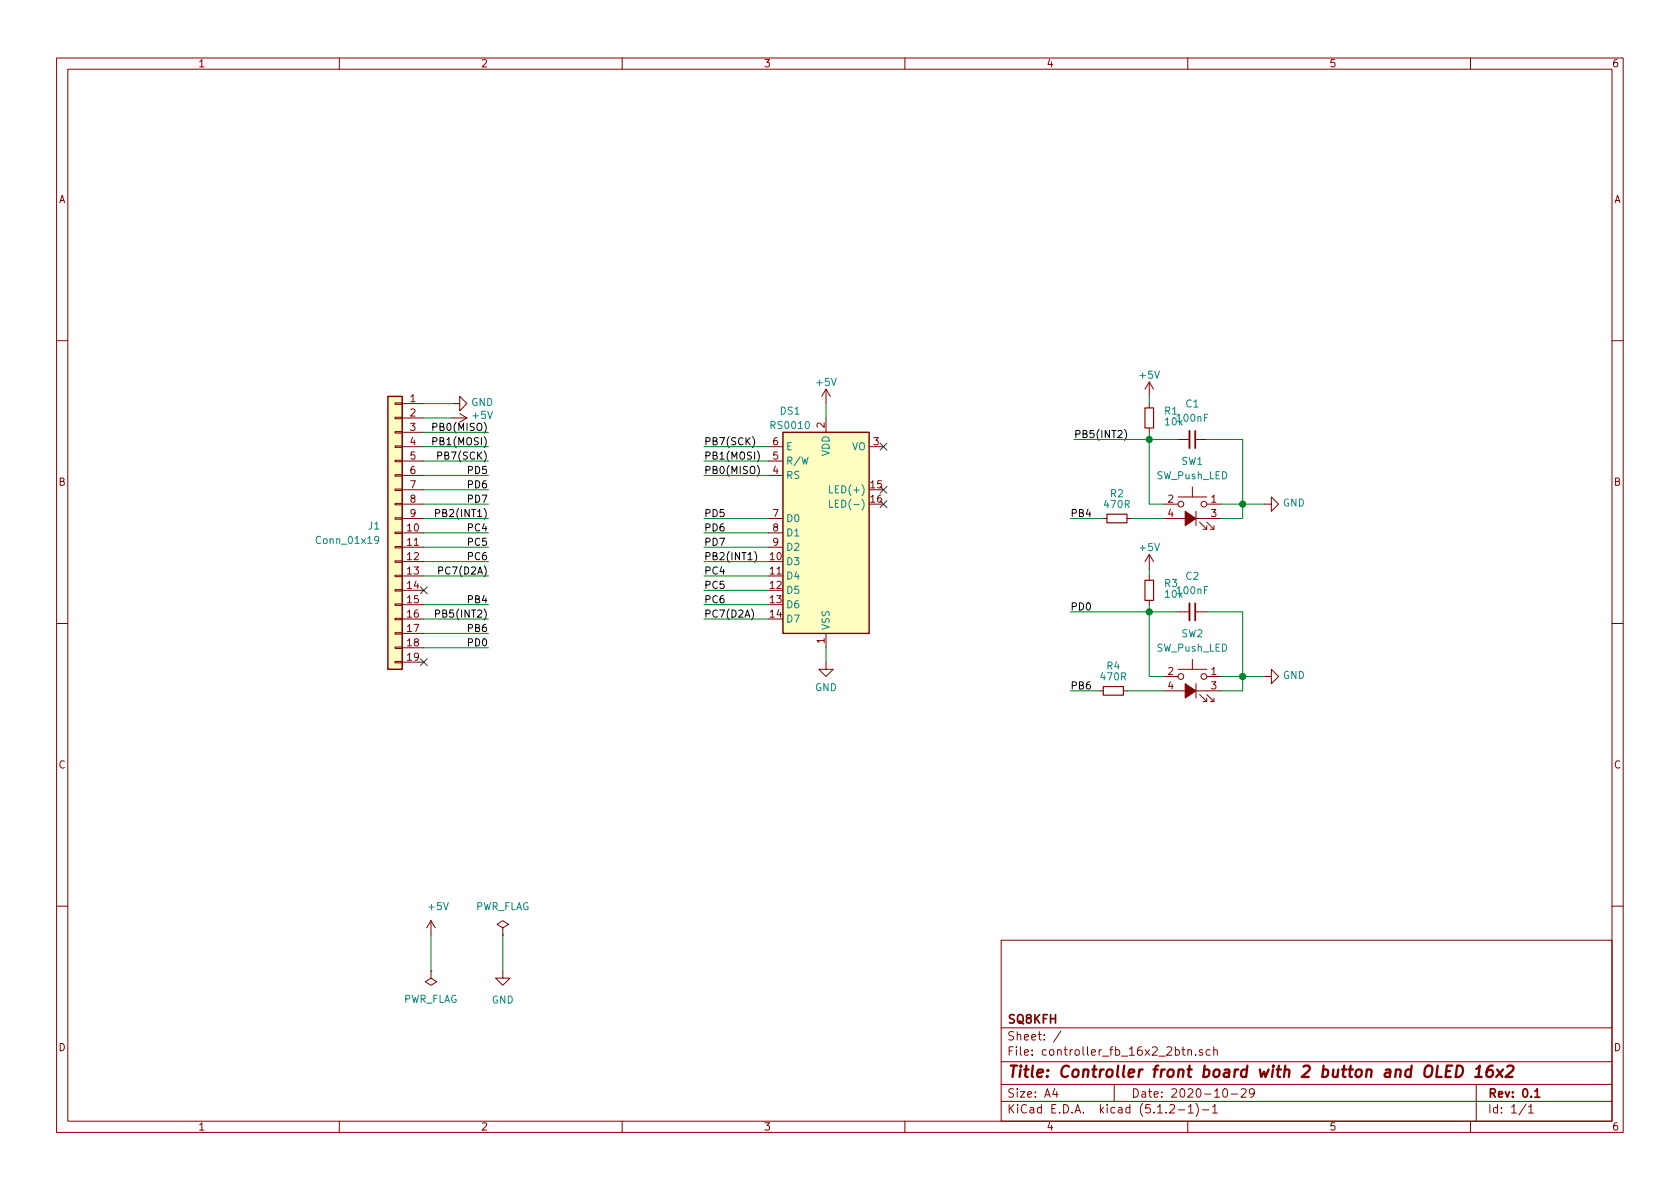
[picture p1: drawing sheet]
EESchema Schematic File Version 4
LIBS:controller_fb_16x2_2btn-cache
EELAYER 29 0
EELAYER END
$Descr A4 11693 8268
encoding utf-8
Sheet 1 1
Title "Controller front board with 2 button and OLED 16x2"
Date "2020-10-29"
Rev "0.1"
Comp "SQ8KFH"
Comment1 ""
Comment2 ""
Comment3 ""
Comment4 ""
$EndDescr
$Comp
L power:GND #PWR02
U 1 1
P 3150 2800
F 0 "#PWR02" H 3150 2550 50  0001 C CNN
F 1 "GND" V 3155 2672 50  0000 R CNN
F 2 "" H 3150 2800 50  0001 C CNN
F 3 "" H 3150 2800 50  0001 C CNN
	1    3150 2800
	0    -1   -1   0   
$EndComp
$Comp
L power:+5V #PWR04
U 1 1
P 3150 2900
F 0 "#PWR04" H 3150 2750 50  0001 C CNN
F 1 "+5V" V 3165 3028 50  0000 L CNN
F 2 "" H 3150 2900 50  0001 C CNN
F 3 "" H 3150 2900 50  0001 C CNN
	1    3150 2900
	0    1    -1   0   
$EndComp
Wire Wire Line
	2950 2900 3150 2900
Wire Wire Line
	3150 2800 2950 2800
$Comp
L Connector_Generic:Conn_01x19 J1
U 1 1
P 2750 3700
F 0 "J1" H 2850 3750 50  0000 L CNN
F 1 "Conn_01x19" H 2850 3650 50  0000 L CNN
F 2 "Connector_PinHeader_2.54mm:PinHeader_1x19_P2.54mm_Vertical_SMD_Pin1Right" H 2750 3700 50  0001 C CNN
F 3 "~" H 2750 3700 50  0001 C CNN
	1    2750 3700
	-1   0    0    -1  
$EndComp
Text Label 3400 4400 2    50   ~ 0
PB6
Text Label 3400 3000 2    50   ~ 0
PB0(MISO)
Text Label 3400 3100 2    50   ~ 0
PB1(MOSI)
Text Label 3400 3200 2    50   ~ 0
PB7(SCK)
Text Label 3400 4500 2    50   ~ 0
PD0
Text Label 3400 4300 2    50   ~ 0
PB5(INT2)
Text Label 3400 4000 2    50   ~ 0
PC7(D2A)
Text Label 3400 4200 2    50   ~ 0
PB4
Text Label 3400 3900 2    50   ~ 0
PC6
Text Label 3400 3800 2    50   ~ 0
PC5
Text Label 3400 3700 2    50   ~ 0
PC4
Text Label 3400 3600 2    50   ~ 0
PB2(INT1)
Text Label 3400 3500 2    50   ~ 0
PD7
Text Label 3400 3400 2    50   ~ 0
PD6
Text Label 3400 3300 2    50   ~ 0
PD5
Wire Wire Line
	3400 4500 2950 4500
Wire Wire Line
	2950 3000 3400 3000
Wire Wire Line
	2950 3100 3400 3100
Wire Wire Line
	3400 3200 2950 3200
Wire Wire Line
	2950 3300 3400 3300
Wire Wire Line
	3400 3400 2950 3400
Wire Wire Line
	2950 3500 3400 3500
Wire Wire Line
	3400 3600 2950 3600
Wire Wire Line
	2950 3700 3400 3700
Wire Wire Line
	3400 3800 2950 3800
Wire Wire Line
	2950 3900 3400 3900
Wire Wire Line
	3400 4000 2950 4000
Wire Wire Line
	3400 4200 2950 4200
Wire Wire Line
	2950 4300 3400 4300
Wire Wire Line
	3400 4400 2950 4400
$Comp
L Display_Character:WC1602A DS1
U 1 1
P 5750 3700
F 0 "DS1" H 5500 4550 50  0000 C CNN
F 1 "RS0010" H 5500 4450 50  0000 C CNN
F 2 "kfhlib:REC001602A" H 5750 2800 50  0001 C CIN
F 3 "http://www.wincomlcd.com/pdf/WC1602A-SFYLYHTC06.pdf" H 6450 3700 50  0001 C CNN
	1    5750 3700
	1    0    0    -1  
$EndComp
$Comp
L Switch:SW_Push_LED SW1
U 1 1
P 8300 3600
F 0 "SW1" H 8300 4000 50  0000 C CNN
F 1 "SW_Push_LED" H 8300 3900 50  0000 C CNN
F 2 "kfhlib:SW_PUSH_HIGHLY_KS01-BL" H 8300 3900 50  0001 C CNN
F 3 "~" H 8300 3900 50  0001 C CNN
	1    8300 3600
	-1   0    0    -1  
$EndComp
$Comp
L Switch:SW_Push_LED SW2
U 1 1
P 8300 4800
F 0 "SW2" H 8300 5200 50  0000 C CNN
F 1 "SW_Push_LED" H 8300 5100 50  0000 C CNN
F 2 "kfhlib:SW_PUSH_HIGHLY_KS01-BL" H 8300 5100 50  0001 C CNN
F 3 "~" H 8300 5100 50  0001 C CNN
	1    8300 4800
	-1   0    0    -1  
$EndComp
$Comp
L Device:R_Small R2
U 1 1
P 7775 3600
F 0 "R2" V 7600 3600 50  0000 C CNN
F 1 "470R" V 7675 3600 50  0000 C CNN
F 2 "Resistor_SMD:R_1206_3216Metric_Pad1.42x1.75mm_HandSolder" H 7775 3600 50  0001 C CNN
F 3 "~" H 7775 3600 50  0001 C CNN
	1    7775 3600
	0    1    1    0   
$EndComp
$Comp
L power:GND #PWR07
U 1 1
P 5750 4600
F 0 "#PWR07" H 5750 4350 50  0001 C CNN
F 1 "GND" H 5750 4425 50  0000 C CNN
F 2 "" H 5750 4600 50  0001 C CNN
F 3 "" H 5750 4600 50  0001 C CNN
	1    5750 4600
	1    0    0    -1  
$EndComp
$Comp
L power:+5V #PWR03
U 1 1
P 5750 2800
F 0 "#PWR03" H 5750 2650 50  0001 C CNN
F 1 "+5V" H 5750 2950 50  0000 C CNN
F 2 "" H 5750 2800 50  0001 C CNN
F 3 "" H 5750 2800 50  0001 C CNN
	1    5750 2800
	1    0    0    -1  
$EndComp
Wire Wire Line
	5750 4600 5750 4500
Wire Wire Line
	5750 2900 5750 2800
NoConn ~ 6150 3100
NoConn ~ 6150 3500
NoConn ~ 6150 3400
Text Label 4900 3300 0    50   ~ 0
PB0(MISO)
Text Label 4900 3200 0    50   ~ 0
PB1(MOSI)
Text Label 4900 3100 0    50   ~ 0
PB7(SCK)
Text Label 4900 3600 0    50   ~ 0
PD5
Text Label 4900 3700 0    50   ~ 0
PD6
Text Label 4900 3800 0    50   ~ 0
PD7
Text Label 4900 3900 0    50   ~ 0
PB2(INT1)
Text Label 4900 4000 0    50   ~ 0
PC4
Text Label 4900 4100 0    50   ~ 0
PC5
Text Label 4900 4200 0    50   ~ 0
PC6
Text Label 4900 4300 0    50   ~ 0
PC7(D2A)
Wire Wire Line
	4900 4300 5350 4300
Wire Wire Line
	5350 4200 4900 4200
Wire Wire Line
	4900 4100 5350 4100
Wire Wire Line
	5350 4000 4900 4000
Wire Wire Line
	4900 3900 5350 3900
Wire Wire Line
	5350 3800 4900 3800
Wire Wire Line
	4900 3700 5350 3700
Wire Wire Line
	5350 3600 4900 3600
Wire Wire Line
	5350 3300 4900 3300
Wire Wire Line
	4900 3200 5350 3200
Wire Wire Line
	5350 3100 4900 3100
$Comp
L power:GND #PWR05
U 1 1
P 8800 3500
F 0 "#PWR05" H 8800 3250 50  0001 C CNN
F 1 "GND" V 8805 3372 50  0000 R CNN
F 2 "" H 8800 3500 50  0001 C CNN
F 3 "" H 8800 3500 50  0001 C CNN
	1    8800 3500
	0    -1   -1   0   
$EndComp
$Comp
L power:GND #PWR08
U 1 1
P 8800 4700
F 0 "#PWR08" H 8800 4450 50  0001 C CNN
F 1 "GND" V 8805 4572 50  0000 R CNN
F 2 "" H 8800 4700 50  0001 C CNN
F 3 "" H 8800 4700 50  0001 C CNN
	1    8800 4700
	0    -1   -1   0   
$EndComp
$Comp
L Device:C_Small C1
U 1 1
P 8300 3050
F 0 "C1" V 8050 3050 50  0000 C CNN
F 1 "100nF" V 8150 3050 50  0000 C CNN
F 2 "Capacitor_SMD:C_1206_3216Metric_Pad1.42x1.75mm_HandSolder" H 8300 3050 50  0001 C CNN
F 3 "~" H 8300 3050 50  0001 C CNN
	1    8300 3050
	0    1    1    0   
$EndComp
$Comp
L Device:C_Small C2
U 1 1
P 8300 4250
F 0 "C2" V 8050 4250 50  0000 C CNN
F 1 "100nF" V 8150 4250 50  0000 C CNN
F 2 "Capacitor_SMD:C_1206_3216Metric_Pad1.42x1.75mm_HandSolder" H 8300 4250 50  0001 C CNN
F 3 "~" H 8300 4250 50  0001 C CNN
	1    8300 4250
	0    1    1    0   
$EndComp
$Comp
L Device:R_Small R4
U 1 1
P 7750 4800
F 0 "R4" V 7575 4800 50  0000 C CNN
F 1 "470R" V 7650 4800 50  0000 C CNN
F 2 "Resistor_SMD:R_1206_3216Metric_Pad1.42x1.75mm_HandSolder" H 7750 4800 50  0001 C CNN
F 3 "~" H 7750 4800 50  0001 C CNN
	1    7750 4800
	0    1    1    0   
$EndComp
Text Label 7450 3600 0    50   ~ 0
PB4
Text Label 7475 3050 0    50   ~ 0
PB5(INT2)
Text Label 7450 4800 0    50   ~ 0
PB6
Text Label 7450 4250 0    50   ~ 0
PD0
Wire Wire Line
	7450 4800 7650 4800
Wire Wire Line
	7850 4800 8100 4800
Wire Wire Line
	8500 4800 8650 4800
Wire Wire Line
	8650 4800 8650 4700
Wire Wire Line
	8650 4700 8800 4700
Wire Wire Line
	8500 4700 8650 4700
Connection ~ 8650 4700
Wire Wire Line
	8400 4250 8650 4250
Wire Wire Line
	8650 4250 8650 4700
Wire Wire Line
	8200 4250 8000 4250
Wire Wire Line
	8000 4250 8000 4700
Wire Wire Line
	8000 4700 8100 4700
Connection ~ 8000 4250
Wire Wire Line
	7450 3600 7675 3600
Wire Wire Line
	7875 3600 8100 3600
Wire Wire Line
	8500 3600 8650 3600
Wire Wire Line
	8650 3600 8650 3500
Wire Wire Line
	8650 3500 8800 3500
Wire Wire Line
	8500 3500 8650 3500
Connection ~ 8650 3500
Wire Wire Line
	8400 3050 8650 3050
Wire Wire Line
	8650 3050 8650 3500
Wire Wire Line
	8200 3050 8000 3050
Wire Wire Line
	8000 3050 8000 3500
Wire Wire Line
	8000 3500 8100 3500
$Comp
L Device:R_Small R3
U 1 1
P 8000 4100
F 0 "R3" H 8100 4150 50  0000 L CNN
F 1 "10k" H 8100 4075 50  0000 L CNN
F 2 "Resistor_SMD:R_1206_3216Metric_Pad1.42x1.75mm_HandSolder" H 8000 4100 50  0001 C CNN
F 3 "~" H 8000 4100 50  0001 C CNN
	1    8000 4100
	1    0    0    -1  
$EndComp
$Comp
L Device:R_Small R1
U 1 1
P 8000 2900
F 0 "R1" H 8100 2950 50  0000 L CNN
F 1 "10k" H 8100 2875 50  0000 L CNN
F 2 "Resistor_SMD:R_1206_3216Metric_Pad1.42x1.75mm_HandSolder" H 8000 2900 50  0001 C CNN
F 3 "~" H 8000 2900 50  0001 C CNN
	1    8000 2900
	1    0    0    -1  
$EndComp
Wire Wire Line
	8000 4200 8000 4250
Wire Wire Line
	8000 3000 8000 3050
Connection ~ 8000 3050
Wire Wire Line
	7475 3050 8000 3050
Wire Wire Line
	7450 4250 8000 4250
$Comp
L power:+5V #PWR01
U 1 1
P 8000 2750
F 0 "#PWR01" H 8000 2600 50  0001 C CNN
F 1 "+5V" H 8000 2900 50  0000 C CNN
F 2 "" H 8000 2750 50  0001 C CNN
F 3 "" H 8000 2750 50  0001 C CNN
	1    8000 2750
	1    0    0    -1  
$EndComp
Wire Wire Line
	8000 2750 8000 2800
$Comp
L power:+5V #PWR06
U 1 1
P 8000 3950
F 0 "#PWR06" H 8000 3800 50  0001 C CNN
F 1 "+5V" H 8000 4100 50  0000 C CNN
F 2 "" H 8000 3950 50  0001 C CNN
F 3 "" H 8000 3950 50  0001 C CNN
	1    8000 3950
	1    0    0    -1  
$EndComp
Wire Wire Line
	8000 3950 8000 4000
NoConn ~ 2950 4100
NoConn ~ 2950 4600
$Comp
L power:+5V #PWR0101
U 1 1
P 3000 6500
F 0 "#PWR0101" H 3000 6350 50  0001 C CNN
F 1 "+5V" H 3050 6700 50  0000 C CNN
F 2 "" H 3000 6500 50  0001 C CNN
F 3 "" H 3000 6500 50  0001 C CNN
	1    3000 6500
	1    0    0    -1  
$EndComp
$Comp
L power:GND #PWR0102
U 1 1
P 3500 6750
F 0 "#PWR0102" H 3500 6500 50  0001 C CNN
F 1 "GND" H 3500 6550 50  0000 C CNN
F 2 "" H 3500 6750 50  0001 C CNN
F 3 "" H 3500 6750 50  0001 C CNN
	1    3500 6750
	1    0    0    -1  
$EndComp
$Comp
L power:PWR_FLAG #FLG0101
U 1 1
P 3500 6500
F 0 "#FLG0101" H 3500 6575 50  0001 C CNN
F 1 "PWR_FLAG" H 3500 6700 50  0000 C CNN
F 2 "" H 3500 6500 50  0001 C CNN
F 3 "~" H 3500 6500 50  0001 C CNN
	1    3500 6500
	1    0    0    -1  
$EndComp
$Comp
L power:PWR_FLAG #FLG0102
U 1 1
P 3000 6750
F 0 "#FLG0102" H 3000 6825 50  0001 C CNN
F 1 "PWR_FLAG" H 3000 6950 50  0000 C CNN
F 2 "" H 3000 6750 50  0001 C CNN
F 3 "~" H 3000 6750 50  0001 C CNN
	1    3000 6750
	-1   0    0    1   
$EndComp
Wire Wire Line
	3000 6500 3000 6750
Wire Wire Line
	3500 6500 3500 6750
$EndSCHEMATC
